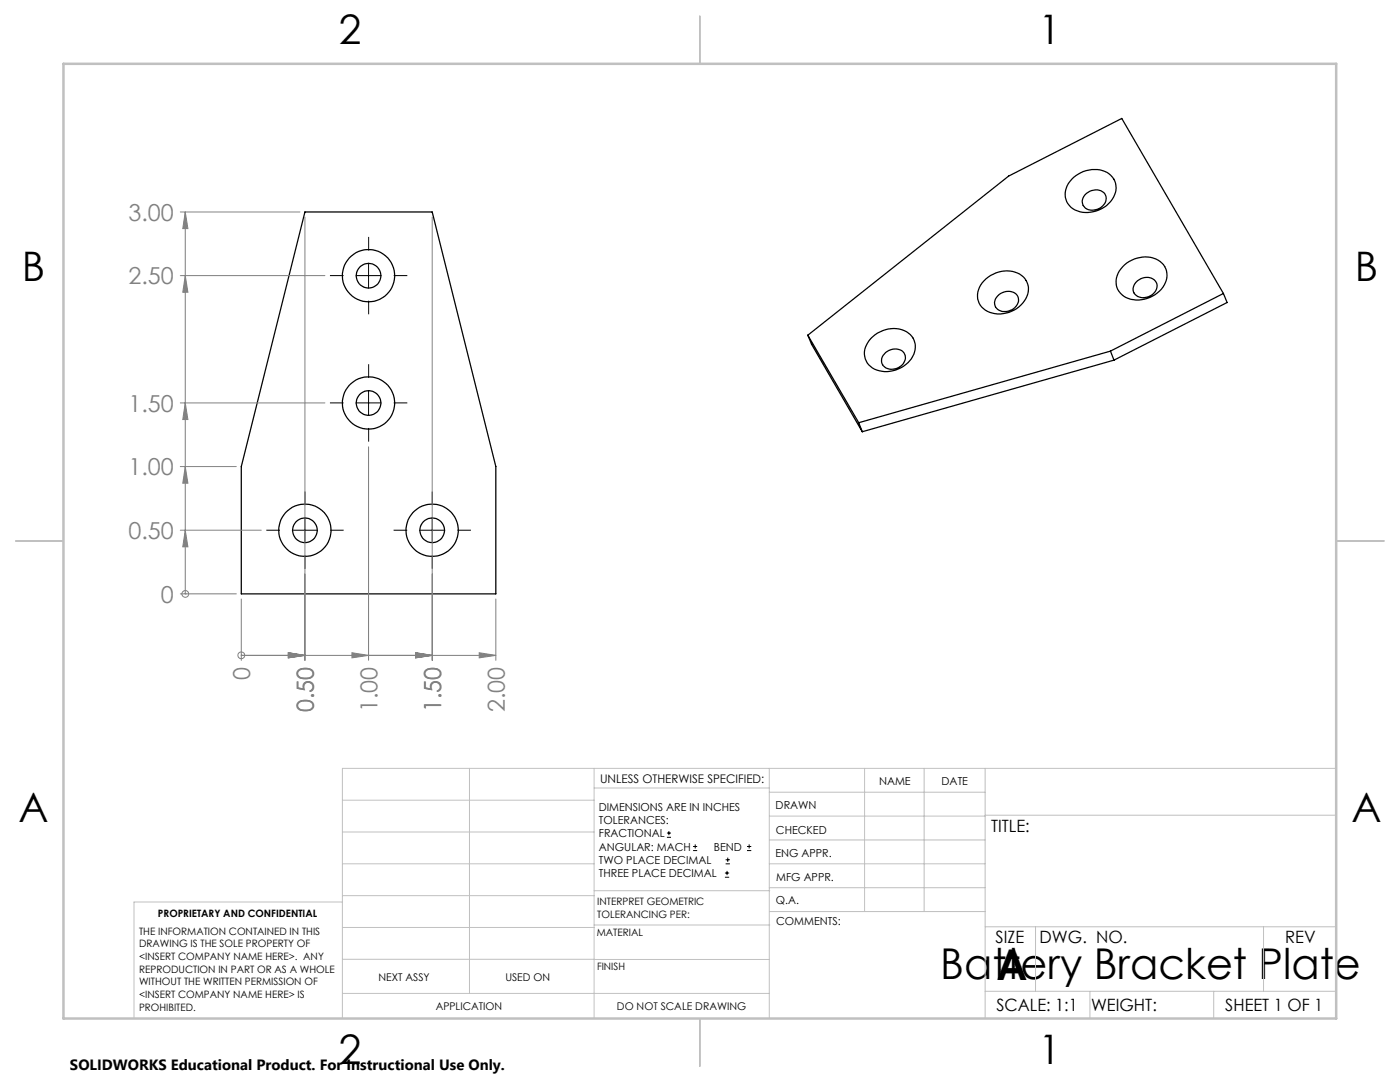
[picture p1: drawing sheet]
<svg xmlns="http://www.w3.org/2000/svg" width="279mm" height="216mm" viewBox="0 0 279 216" stroke-linecap="round" stroke-linejoin="round" font-family="sans-serif">
<g fill="none" stroke="#000" stroke-width=".25">
<path d="M214.3 35.4a5.7 5.7 0 0 1 7.4-.4 3.8 3.8 0 0 1-.5 5.6 5.9 5.9 0 0 1-7.5 .8 3.9 3.9 0 0 1 .6-6zM216.5 38.9a2.67 2.67 0 0 1 4-.2 2.27 2.27 0 0 1-2.2 3.2 1.81 1.81 0 0 1-2.1-.8 1.81 1.81 0 0 1 .3-2.2zM60.9 42.3h25.4l12.7 50.8v25.4h-50.8v-25.4zM196.8 55.6a5.8 5.8 0 0 1 7.4-.4 3.8 3.8 0 0 1-.5 5.7 5.6 5.6 0 0 1-7.8 .4 3.9 3.9 0 0 1 .9-5.7zM199.1 59.1a2.58 2.58 0 0 1 4 .1 2.43 2.43 0 0 1-2.7 3 1.75 1.75 0 0 1-1.8-1.1 1.75 1.75 0 0 1 .5-2zM224 53.2a5.7 5.7 0 0 1 7.9-.7 3.9 3.9 0 0 1-.9 6 5.7 5.7 0 0 1-7.1 .3 3.7 3.7 0 0 1 .1-5.6zM226.7 56.3a2.44 2.44 0 0 1 4.2 .4 2.6 2.6 0 0 1-1.7 2.5 2.6 2.6 0 0 1-2.9-.7l-.2-.9 .2-.7zM244.2 58.6l-20.3-35-22.6 11.5-40.1 31.8M244.2 58.6l-22.6 11.5M244.2 58.6l.7 1.8-22.6 11.5M161.2 66.9l10.2 17.4M161.2 66.9l.8 1.8 10.1 17.4"/>
<path d="M173.8 67.5a5.8 5.8 0 0 1 7.9-.7 4 4 0 0 1-.9 5.9 5.6 5.6 0 0 1-7.4 .1 3.8 3.8 0 0 1 .4-5.3zM176.7 70.3a2.46 2.46 0 0 1 3.9 .4 2.42 2.42 0 0 1-2.7 3 1.82 1.82 0 0 1-1.9-1.2 1.82 1.82 0 0 1 .7-2.2zM221.6 70.1l-50.2 14.2M221.6 70.1l.7 1.8M222.3 71.9l-50.2 14.2M171.4 84.3l.7 1.8"/>
<circle cx="73.6" cy="55" r="2.45"/>
<circle cx="73.6" cy="55" r="5.2"/>
<circle cx="73.6" cy="80.4" r="2.45"/>
<circle cx="73.6" cy="80.4" r="5.2"/>
<circle cx="60.9" cy="105.8" r="5.2"/>
<circle cx="60.9" cy="105.8" r="2.45"/>
<circle cx="86.3" cy="105.8" r="2.45"/>
<circle cx="86.3" cy="105.8" r="5.2"/>
</g>
<g fill="none" stroke="#000" stroke-width=".2">
<path d="M71 55h5.1M73.6 52.5v5M73.6 77.9v5M71 80.4h5.1M58.3 105.8h5.1M60.9 103.3v5M83.7 105.8h5.1M86.3 103.3v5M133.1 167.1h.8M133.1 166.2h.8M133.5 165.8v.9M138.3 169.7h.8"/>
<path d="M138.3 168.9h.8M138.7 168.5v.8M144.7 175h.8M144.7 174.2h.8M144.8 172.4h.9M144.8 171.6h.9M145.1 173.8v.8M145.2 171.1v.9M149.1 169.7h.8M149.1 168.9h.8M149.5 168.5v.8"/>
</g>
<g fill="none" stroke="#808080" stroke-width=".2">
<path d="M36 55h28.8M36 42.3h23.9M37 42.3v76.2M37 55l.5 3.3h-1zM37 42.3l.5 3.3h-1zM60.9 43.3v88.5M86.3 43.3v88.5M36 93.1h11.2M36 80.4h28.8M37 93.1l.5 3.3h-1zM37 80.4l.5 3.3h-1zM73.6 89.1v42.7"/>
<path d="M36 118.5h11.2M36 105.8h16.1M37 105.8l.5 3.3h-1zM37 118.5h.1M48.2 119.5v12.3M99 119.5v12.3M48.2 130.8h.1M48.2 130.8h50.8M57.5 130.2l3.4 .6-3.4 .5zM70.2 130.2l3.4 .6-3.4 .5zM82.9 130.2l3.4 .6-3.4 .5zM95.6 130.2l3.4 .6-3.4 .5z"/>
<circle cx="37" cy="118.5" r=".68"/>
<circle cx="48.1" cy="130.8" r=".68"/>
</g>
<g fill="none" stroke="#000" stroke-width=".2" stroke-dasharray="15.2 1.3 1.3 1.3" stroke-linecap="butt">
<path d="M68.6 55h-2.8M73.6 50v-2.7M73.6 60v2.7M78.6 55h2.7M73.6 75.4v-2.7M68.6 80.4h-2.8M73.6 85.4v2.7M78.6 80.4h2.7M55.9 105.8h-2.8M60.9 100.8v-2.7M60.9 110.8v2.7M65.9 105.8h2.7"/>
<path d="M81.3 105.8h-2.8M86.3 100.8v-2.7M86.3 110.8v2.7M91.3 105.8h2.7"/>
</g>
<g fill="none" stroke="#c0c0c0" stroke-width=".2">
<path d="M68.3 159.7h50.3M93.7 153.3v44.9M118.6 153.3v49.9M118.6 157.2h34.9M153.5 153.3v49.9M153.5 158.1h43.1M172.5 153.3v28.6M184.4 153.3v28.6M196.6 153.3v49.9M266.7 153.3h-198.4v49.9M68.3 178.7h50.3M68.3 172.4h50.3"/>
<path d="M68.3 166h50.3M68.3 180h-41.6v23.2M118.6 177.7h35M153.5 167.6h43.1M153.5 162.8h43.1M153.5 172.4h43.1M153.5 177.1h43.1M196.6 162.7h70.1M68.3 198.2h85.2M68.3 191.4l85.2 .1M68.3 185.1h50.3M118.6 184.6h35"/>
<path d="M153.6 181.9h43M196.6 197.8h70.1M196.6 184.9h70.1M206.7 184.9v12.9M217.5 197.8v5.4M242.2 197.8v5.4M252.2 184.9v12.9"/>
</g>
<path d="M139.7 3.2v9.5M3.1 107.9h9.6M266.7 107.9h9.5M139.7 203.2v9.6" fill="none" stroke="#c0c0c0" stroke-width=".25"/>
<path d="M12.7 12.7h254v190.5h-254z" fill="none" stroke="#c0c0c0" stroke-width=".5"/>
<g fill="#808080">
<path d="M37 105.8l.5 3.3h-1zM37 93.1l.5 3.3h-1zM37 80.4l.5 3.3h-1zM37 55l.5 3.3h-1zM37 42.3l.5 3.3h-1z"/>
<path d="M57.5 130.2l3.4 .6-3.4 .5zM70.2 130.2l3.4 .6-3.4 .5zM82.9 130.2l3.4 .6-3.4 .5zM95.6 130.2l3.4 .6-3.4 .5zM57.5 130.2l3.4 .6-3.4 .5zM82.9 130.2l3.4 .6-3.4 .5z"/>
</g>
<g font-size="8.5">
<text x="187.7" y="195.4">Battery Bracket Plate</text>
<text x="198.9" y="195.5">A</text>
</g>
<g font-size="8.1">
<text x="67.6" y="8.9">2</text>
<text x="207.3" y="8.9">1</text>
<text x="4.4" y="56.2">B</text>
<text x="270.4" y="56.2">B</text>
<text x="3.7" y="164.1">A</text>
<text x="269.7" y="164.1">A</text>
<text x="67.6" y="212.4">2</text>
<text x="207.3" y="212.4">1</text>
</g>
<g font-size="4.7" fill="#808080">
<text x="25.6" y="44.1">3.00</text>
<text x="25.6" y="56.8">2.50</text>
<text x="25.6" y="82.2">1.50</text>
<text x="25.6" y="94.9">1.00</text>
<text x="25.6" y="107.6">0.50</text>
<text x="32.1" y="120.3">0</text>
<text x="49.9" y="135.6" transform="rotate(-90 49.9 135.6)">0</text>
<text x="62.6" y="142.1" transform="rotate(-90 62.6 142.1)">0.50</text>
<text x="75.3" y="142.1" transform="rotate(-90 75.3 142.1)">1.00</text>
<text x="88" y="142.1" transform="rotate(-90 88 142.1)">1.50</text>
<text x="100.7" y="142.1" transform="rotate(-90 100.7 142.1)">2.00</text>
</g>
<g font-size="3.4">
<text x="197.8" y="166">TITLE:</text>
<text x="198.7" y="188.1">SIZE</text>
<text x="207.5" y="188.1">DWG. NO.</text>
<text x="256.5" y="188.2">REV</text>
<text x="198.8" y="201.7">SCALE: 1:1</text>
<text x="217.7" y="201.8">WEIGHT:</text>
<text x="244.5" y="201.7">SHEET 1 OF 1</text>
</g>
<text font-size="3" x="14" y="213.5">SOLIDWORKS Educational Product. For Instructional Use Only.</text>
<text font-size="2.4" x="119.8" y="156.2">UNLESS OTHERWISE SPECIFIED:</text>
<g font-size="2.2">
<text x="119.5" y="161.8">DIMENSIONS ARE IN INCHES</text>
<text x="154.8" y="161.4">DRAWN</text>
<text x="175.4" y="156.6">NAME</text>
<text x="187.9" y="156.7">DATE</text>
<text x="119.5" y="164.4">TOLERANCES:</text>
<text x="119.5" y="167.1">FRACTIONAL</text>
<text x="154.9" y="166.3">CHECKED</text>
<text x="119.5" y="169.7">ANGULAR: MACH</text>
<text x="119.5" y="172.4">TWO PLACE DECIMAL</text>
<text x="142.5" y="169.7">BEND</text>
<text x="154.8" y="171">ENG APPR.</text>
<text x="119.5" y="175">THREE PLACE DECIMAL</text>
<text x="154.9" y="175.7">MFG APPR.</text>
<text x="154.9" y="180.4">Q.A.</text>
<text x="154.9" y="184.6">COMMENTS:</text>
</g>
<g font-size="2.1">
<text x="75.5" y="195.7">NEXT ASSY</text>
<text x="100.9" y="195.7">USED ON</text>
<text x="86.9" y="201.5">APPLICATION</text>
<text x="123.1" y="201.6">DO NOT SCALE DRAWING</text>
</g>
<g font-size="2">
<text x="31.5" y="182.9">PROPRIETARY AND CONFIDENTIAL</text>
<text x="119.2" y="180.6">INTERPRET GEOMETRIC</text>
<text x="119.2" y="183.1">TOLERANCING PER:</text>
<text x="27.8" y="186.5">THE INFORMATION CONTAINED IN THIS</text>
<text x="27.8" y="189">DRAWING IS THE SOLE PROPERTY OF</text>
<text x="27.8" y="191.6">&lt;INSERT COMPANY NAME HERE&gt;. ANY</text>
<text x="119.1" y="186.7">MATERIAL</text>
<text x="27.8" y="194.1">REPRODUCTION IN PART OR AS A WHOLE</text>
<text x="27.8" y="196.6">WITHOUT THE WRITTEN PERMISSION OF</text>
<text x="119.1" y="193.5">FINISH</text>
<text x="27.8" y="199.1">&lt;INSERT COMPANY NAME HERE&gt; IS</text>
<text x="27.8" y="201.7">PROHIBITED.</text>
</g>
</svg>
